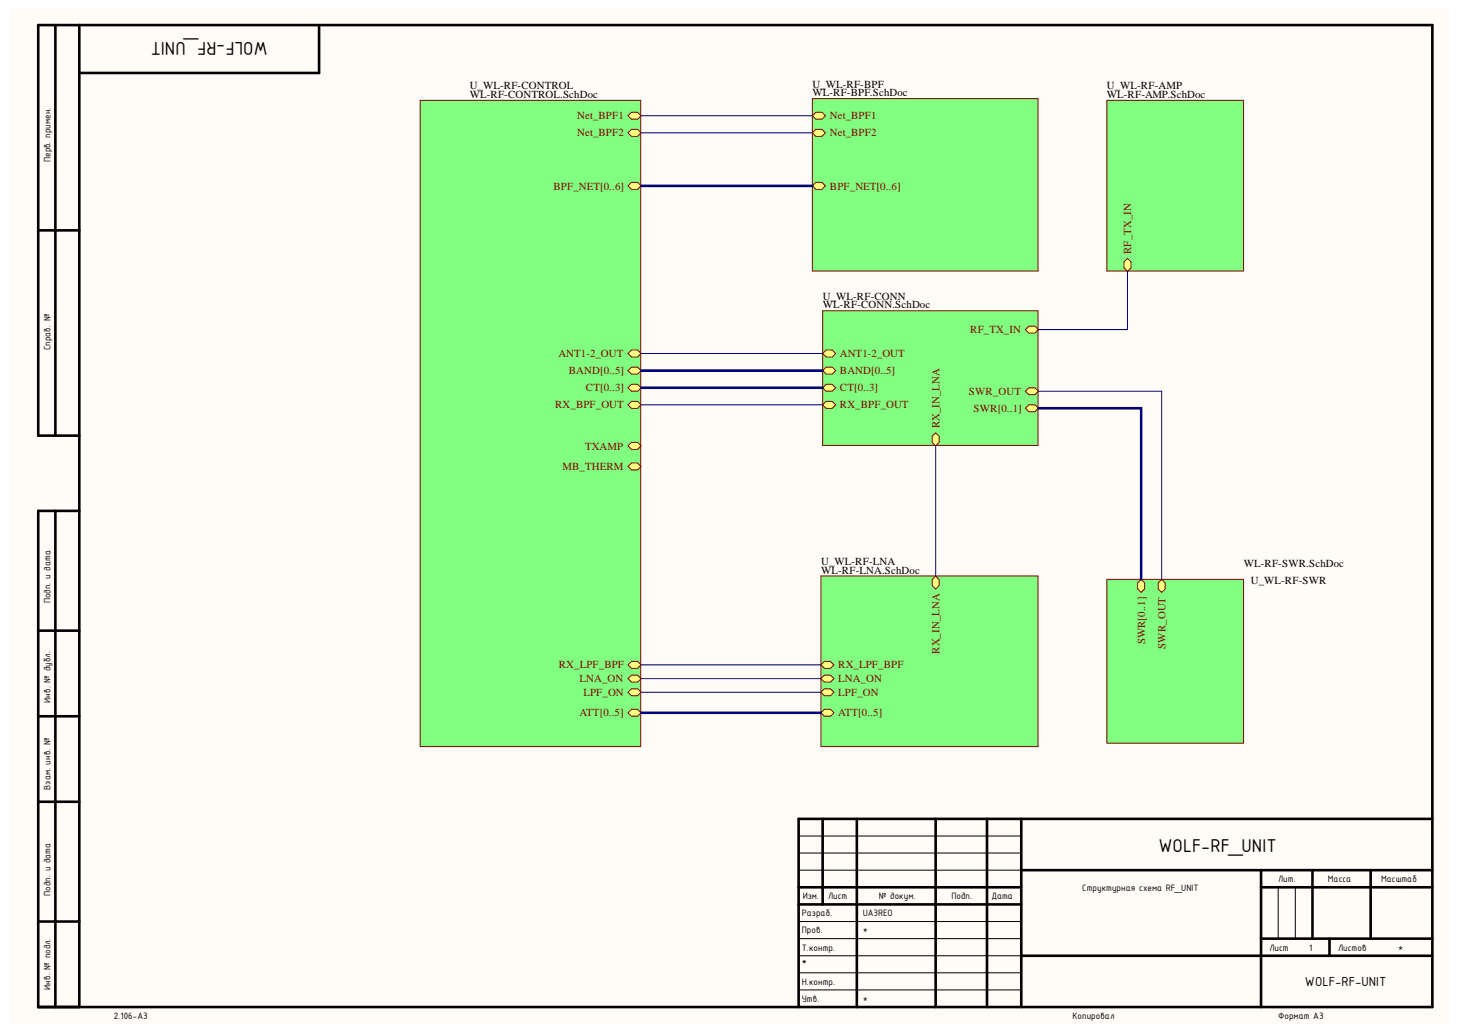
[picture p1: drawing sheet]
<svg xmlns="http://www.w3.org/2000/svg" width="297mm" height="210mm" viewBox="0 0 297 210" stroke-linecap="round" stroke-linejoin="round" font-family="sans-serif">
<path d="M2.2 1.6h292.2v206.4h-292.2z" fill="#fffcf8"/>
<g fill="none" stroke="#000" stroke-width=".53">
<path d="M11.2 5.1v83.4M16.1 5.1v199.5M64.8 5.1v9.7h-48.7M7.8 46.8h8.3M16.1 88.5h-8.3v-83.4h283.2v199.5h-283.2v-100.8h8.3M11.2 103.8v100.8M7.8 128.1h8.3M7.8 145.5h8.3M7.8 162.9h8.3M167.1 166.4v17.4M174.1 166.4v38.2M190.1 166.4v38.2"/>
<path d="M200.5 166.4v38.2M207.5 176.8h83.5M207.5 166.4v38.2M256.2 176.8v27.8M266.7 176.8v13.9M278.5 176.8v13.9M291 166.4h-128.7v38.2M7.8 187.3h8.3M162.3 180.3h45.2M162.3 183.8h45.2M207.5 194.2h83.5M256.2 180.3h34.8"/>
<path d="M256.2 190.7h34.8M270.1 190.7v3.5"/>
</g>
<path d="M162.3 176.8h45.2M162.3 173.3h45.2M162.3 169.9h45.2M162.3 197.7h45.2M162.3 194.2h45.2M162.3 190.7h45.2M162.3 187.3h45.2M259.7 180.3v10.4M263.2 180.3v10.4M162.3 201.2h45.2" fill="none" stroke="#000" stroke-width=".2"/>
<path d="M165.1 20h45.8v35.1h-45.8z" fill="#80ff80" stroke="#800000" stroke-width=".2"/>
<path d="M165.1 37.8l.7-.7h1.2l.7 .7-.7 .7h-1.2z" fill-rule="evenodd" fill="#ffff80"/>
<path d="M165.1 37.8l.7-.7h1.2l.7 .7-.7 .7h-1.2z" fill="none" stroke="#800000" stroke-width=".2"/>
<path d="M165.1 27l.7-.7h1.2l.7 .7-.7 .7h-1.2z" fill-rule="evenodd" fill="#ffff80"/>
<path d="M165.1 27l.7-.7h1.2l.7 .7-.7 .7h-1.2z" fill="none" stroke="#800000" stroke-width=".2"/>
<path d="M165.1 23.5l.7-.7h1.2l.7 .7-.7 .7h-1.2z" fill-rule="evenodd" fill="#ffff80"/>
<path d="M165.1 23.5l.7-.7h1.2l.7 .7-.7 .7h-1.2z" fill="none" stroke="#800000" stroke-width=".2"/>
<path d="M85.4 20.4h44.8v131.3h-44.8z" fill="#80ff80" stroke="#800000" stroke-width=".2"/>
<path d="M127.6 23.5l.7-.7h1.2l.7 .7-.7 .7h-1.2z" fill-rule="evenodd" fill="#ffff80"/>
<path d="M127.6 23.5l.7-.7h1.2l.7 .7-.7 .7h-1.2z" fill="none" stroke="#800000" stroke-width=".2"/>
<path d="M127.6 27l.7-.7h1.2l.7 .7-.7 .7h-1.2z" fill-rule="evenodd" fill="#ffff80"/>
<path d="M127.6 27l.7-.7h1.2l.7 .7-.7 .7h-1.2z" fill="none" stroke="#800000" stroke-width=".2"/>
<path d="M127.6 37.8l.7-.7h1.2l.7 .7-.7 .7h-1.2z" fill-rule="evenodd" fill="#ffff80"/>
<path d="M127.6 37.8l.7-.7h1.2l.7 .7-.7 .7h-1.2z" fill="none" stroke="#800000" stroke-width=".2"/>
<path d="M127.6 144.8l.7-.7h1.2l.7 .7-.7 .7h-1.2z" fill-rule="evenodd" fill="#ffff80"/>
<path d="M127.6 144.8l.7-.7h1.2l.7 .7-.7 .7h-1.2z" fill="none" stroke="#800000" stroke-width=".2"/>
<path d="M127.6 140.7l.7-.7h1.2l.7 .7-.7 .7h-1.2z" fill-rule="evenodd" fill="#ffff80"/>
<path d="M127.6 140.7l.7-.7h1.2l.7 .7-.7 .7h-1.2z" fill="none" stroke="#800000" stroke-width=".2"/>
<path d="M127.6 137.9l.7-.7h1.2l.7 .7-.7 .7h-1.2z" fill-rule="evenodd" fill="#ffff80"/>
<path d="M127.6 137.9l.7-.7h1.2l.7 .7-.7 .7h-1.2z" fill="none" stroke="#800000" stroke-width=".2"/>
<path d="M127.6 135.1l.7-.7h1.2l.7 .7-.7 .7h-1.2z" fill-rule="evenodd" fill="#ffff80"/>
<path d="M127.6 135.1l.7-.7h1.2l.7 .7-.7 .7h-1.2z" fill="none" stroke="#800000" stroke-width=".2"/>
<path d="M127.6 94.8l.7-.7h1.2l.7 .7-.7 .7h-1.2z" fill-rule="evenodd" fill="#ffff80"/>
<path d="M127.6 94.8l.7-.7h1.2l.7 .7-.7 .7h-1.2z" fill="none" stroke="#800000" stroke-width=".2"/>
<path d="M127.6 71.8l.7-.7h1.2l.7 .7-.7 .7h-1.2z" fill-rule="evenodd" fill="#ffff80"/>
<path d="M127.6 71.8l.7-.7h1.2l.7 .7-.7 .7h-1.2z" fill="none" stroke="#800000" stroke-width=".2"/>
<path d="M127.6 82.3l.7-.7h1.2l.7 .7-.7 .7h-1.2z" fill-rule="evenodd" fill="#ffff80"/>
<path d="M127.6 82.3l.7-.7h1.2l.7 .7-.7 .7h-1.2z" fill="none" stroke="#800000" stroke-width=".2"/>
<path d="M127.6 75.3l.7-.7h1.2l.7 .7-.7 .7h-1.2z" fill-rule="evenodd" fill="#ffff80"/>
<path d="M127.6 75.3l.7-.7h1.2l.7 .7-.7 .7h-1.2z" fill="none" stroke="#800000" stroke-width=".2"/>
<path d="M127.6 78.8l.7-.7h1.2l.7 .7-.7 .7h-1.2z" fill-rule="evenodd" fill="#ffff80"/>
<path d="M127.6 78.8l.7-.7h1.2l.7 .7-.7 .7h-1.2z" fill="none" stroke="#800000" stroke-width=".2"/>
<path d="M127.6 90.6l.7-.7h1.2l.7 .7-.7 .7h-1.2z" fill-rule="evenodd" fill="#ffff80"/>
<path d="M127.6 90.6l.7-.7h1.2l.7 .7-.7 .7h-1.2z" fill="none" stroke="#800000" stroke-width=".2"/>
<path d="M166.8 117h44.1v34.7h-44.1z" fill="#80ff80" stroke="#800000" stroke-width=".2"/>
<path d="M166.8 137.9l.7-.7h1.2l.7 .7-.7 .7h-1.2z" fill-rule="evenodd" fill="#ffff80"/>
<path d="M166.8 137.9l.7-.7h1.2l.7 .7-.7 .7h-1.2z" fill="none" stroke="#800000" stroke-width=".2"/>
<path d="M189.4 117.7l.7-.7 .7 .7v1.3l-.7 .7-.7-.7z" fill-rule="evenodd" fill="#ffff80"/>
<path d="M189.4 117.7l.7-.7 .7 .7v1.3l-.7 .7-.7-.7z" fill="none" stroke="#800000" stroke-width=".2"/>
<path d="M166.8 140.7l.7-.7h1.2l.7 .7-.7 .7h-1.2z" fill-rule="evenodd" fill="#ffff80"/>
<path d="M166.8 140.7l.7-.7h1.2l.7 .7-.7 .7h-1.2z" fill="none" stroke="#800000" stroke-width=".2"/>
<path d="M166.8 135.1l.7-.7h1.2l.7 .7-.7 .7h-1.2z" fill-rule="evenodd" fill="#ffff80"/>
<path d="M166.8 135.1l.7-.7h1.2l.7 .7-.7 .7h-1.2z" fill="none" stroke="#800000" stroke-width=".2"/>
<path d="M166.8 144.8l.7-.7h1.2l.7 .7-.7 .7h-1.2z" fill-rule="evenodd" fill="#ffff80"/>
<path d="M166.8 144.8l.7-.7h1.2l.7 .7-.7 .7h-1.2z" fill="none" stroke="#800000" stroke-width=".2"/>
<path d="M167.1 63.1h43.8v27.4h-43.8z" fill="#80ff80" stroke="#800000" stroke-width=".2"/>
<path d="M189.4 88.7l.7-.7 .7 .7v1.2l-.7 .7-.7-.7z" fill-rule="evenodd" fill="#ffff80"/>
<path d="M189.4 88.7l.7-.7 .7 .7v1.2l-.7 .7-.7-.7z" fill="none" stroke="#800000" stroke-width=".2"/>
<path d="M167.1 82.3l.7-.7h1.3l.7 .7-.7 .7h-1.3z" fill-rule="evenodd" fill="#ffff80"/>
<path d="M167.1 82.3l.7-.7h1.3l.7 .7-.7 .7h-1.3z" fill="none" stroke="#800000" stroke-width=".2"/>
<path d="M208.3 67l.7-.7h1.3l.7 .7-.7 .7h-1.3z" fill-rule="evenodd" fill="#ffff80"/>
<path d="M208.3 67l.7-.7h1.3l.7 .7-.7 .7h-1.3z" fill="none" stroke="#800000" stroke-width=".2"/>
<path d="M167.1 75.3l.7-.7h1.3l.7 .7-.7 .7h-1.3z" fill-rule="evenodd" fill="#ffff80"/>
<path d="M167.1 75.3l.7-.7h1.3l.7 .7-.7 .7h-1.3z" fill="none" stroke="#800000" stroke-width=".2"/>
<path d="M167.1 78.8l.7-.7h1.3l.7 .7-.7 .7h-1.3z" fill-rule="evenodd" fill="#ffff80"/>
<path d="M167.1 78.8l.7-.7h1.3l.7 .7-.7 .7h-1.3z" fill="none" stroke="#800000" stroke-width=".2"/>
<path d="M167.1 71.8l.7-.7h1.3l.7 .7-.7 .7h-1.3z" fill-rule="evenodd" fill="#ffff80"/>
<path d="M167.1 71.8l.7-.7h1.3l.7 .7-.7 .7h-1.3z" fill="none" stroke="#800000" stroke-width=".2"/>
<path d="M208.3 83l.7-.7h1.3l.7 .7-.7 .7h-1.3z" fill-rule="evenodd" fill="#ffff80"/>
<path d="M208.3 83l.7-.7h1.3l.7 .7-.7 .7h-1.3z" fill="none" stroke="#800000" stroke-width=".2"/>
<path d="M208.3 79.5l.7-.7h1.3l.7 .7-.7 .7h-1.3z" fill-rule="evenodd" fill="#ffff80"/>
<path d="M208.3 79.5l.7-.7h1.3l.7 .7-.7 .7h-1.3z" fill="none" stroke="#800000" stroke-width=".2"/>
<path d="M224.9 20.4h27.8v34.7h-27.8z" fill="#80ff80" stroke="#800000" stroke-width=".2"/>
<path d="M228.4 53.2l.7-.7 .7 .7v1.3l-.7 .7-.7-.7z" fill-rule="evenodd" fill="#ffff80"/>
<path d="M228.4 53.2l.7-.7 .7 .7v1.3l-.7 .7-.7-.7z" fill="none" stroke="#800000" stroke-width=".2"/>
<path d="M224.9 117.7h27.8v33.3h-27.8z" fill="#80ff80" stroke="#800000" stroke-width=".2"/>
<path d="M235.3 118.4l.7-.7 .7 .7v1.3l-.7 .7-.7-.7z" fill-rule="evenodd" fill="#ffff80"/>
<path d="M235.3 118.4l.7-.7 .7 .7v1.3l-.7 .7-.7-.7z" fill="none" stroke="#800000" stroke-width=".2"/>
<path d="M231.1 118.4l.8-.7 .7 .7v1.3l-.7 .7-.8-.7z" fill-rule="evenodd" fill="#ffff80"/>
<path d="M231.1 118.4l.8-.7 .7 .7v1.3l-.7 .7-.8-.7z" fill="none" stroke="#800000" stroke-width=".2"/>
<path d="M130.2 27h34.9M130.2 23.5h34.9M229.1 55.2v11.8h-18.1M130.2 71.8h36.9M211 79.5h25v38.2M130.2 82.3h36.9M190.1 90.6v26.4M130.2 137.9h36.6M130.2 135.1h36.6M130.2 140.7h36.6" fill="none" stroke="#000080" stroke-width=".2"/>
<path d="M130.2 37.8h34.9M130.2 75.3h36.9M130.2 78.8h36.9M211 83h20.9v34.7M130.2 144.8h36.6" fill="none" stroke="#000080" stroke-width=".53"/>
<g font-size="4.1">
<text x="54.4" y="8.5" transform="rotate(-180 54.4 8.5)">WOLF-RF_UNIT</text>
<text x="235.4" y="173">WOLF-RF_UNIT</text>
</g>
<text font-size="2.9" x="265.1" y="200.4">WOLF-RF-UNIT</text>
<text font-size="2.3" x="162.9" y="196.7">*</text>
<g font-size="2.2">
<text x="165.1" y="17.8">U_WL-RF-BPF</text>
<text x="95.4" y="18.2">U_WL-RF-CONTROL</text>
<text x="95.4" y="19.9">WL-RF-CONTROL.SchDoc</text>
<text x="165.1" y="19.5">WL-RF-BPF.SchDoc</text>
<text x="224.9" y="18.2">U_WL-RF-AMP</text>
<text x="224.9" y="19.9">WL-RF-AMP.SchDoc</text>
<text x="167.2" y="60.9">U_WL-RF-CONN</text>
<text x="167.2" y="62.6">WL-RF-CONN.SchDoc</text>
<text x="166.8" y="114.8">U_WL-RF-LNA</text>
<text x="166.8" y="116.6">WL-RF-LNA.SchDoc</text>
<text x="252.7" y="115.1">WL-RF-SWR.SchDoc</text>
<text x="254.1" y="118.6">U_WL-RF-SWR</text>
</g>
<g font-size="2.2" fill="#800000">
<text x="117.3" y="24.3">Net_BPF1</text>
<text x="117.3" y="27.7">Net_BPF2</text>
<text x="168.6" y="27.7">Net_BPF2</text>
<text x="168.6" y="24.3">Net_BPF1</text>
<text x="112.4" y="38.5">BPF_NET[0..6]</text>
<text x="168.6" y="38.5">BPF_NET[0..6]</text>
<text x="229.9" y="51.6" transform="rotate(-90 229.9 51.6)">RF_TX_IN</text>
<text x="197.1" y="67.7">RF_TX_IN</text>
<text x="113.4" y="72.6">ANT1-2_OUT</text>
<text x="115.6" y="76.1">BAND[0..5]</text>
<text x="170.6" y="76.1">BAND[0..5]</text>
<text x="170.6" y="72.6">ANT1-2_OUT</text>
<text x="112.8" y="83">RX_BPF_OUT</text>
<text x="119" y="79.5">CT[0..3]</text>
<text x="170.6" y="83">RX_BPF_OUT</text>
<text x="170.6" y="79.5">CT[0..3]</text>
<text x="196.9" y="80.2">SWR_OUT</text>
<text x="197.8" y="83.7">SWR[0..1]</text>
<text x="190.9" y="87.1" transform="rotate(-90 190.9 87.1)">RX_IN_LNA</text>
<text x="114.3" y="95.5">MB_THERM</text>
<text x="118.9" y="91.4">TXAMP</text>
<text x="232.6" y="130.9" transform="rotate(-90 232.6 130.9)">SWR[0..1]</text>
<text x="236.8" y="131.8" transform="rotate(-90 236.8 131.8)">SWR_OUT</text>
<text x="113.5" y="135.8">RX_LPF_BPF</text>
<text x="170.3" y="135.8">RX_LPF_BPF</text>
<text x="190.9" y="132.9" transform="rotate(-90 190.9 132.9)">RX_IN_LNA</text>
<text x="117.8" y="138.6">LNA_ON</text>
<text x="118.5" y="141.4">LPF_ON</text>
<text x="170.3" y="138.6">LNA_ON</text>
<text x="170.3" y="141.4">LPF_ON</text>
<text x="117.8" y="145.6">ATT[0..5]</text>
<text x="170.3" y="145.6">ATT[0..5]</text>
</g>
<g font-size="2">
<text x="10.2" y="32.9" transform="rotate(-90 10.2 32.9)">Перв. примен.</text>
<text x="10.2" y="71.2" transform="rotate(-90 10.2 71.2)">Справ. №</text>
<text x="10.2" y="122.6" transform="rotate(-90 10.2 122.6)">Подп. и дата</text>
<text x="10.2" y="142.8" transform="rotate(-90 10.2 142.8)">Инв. № дубл.</text>
<text x="10.2" y="160.5" transform="rotate(-90 10.2 160.5)">Взам. инв. №</text>
<text x="259.7" y="179.3">Лит.</text>
<text x="269.8" y="179.3">Масса</text>
<text x="280.6" y="179.3">Масштаб</text>
<text x="10.2" y="182.1" transform="rotate(-90 10.2 182.1)">Подп. и дата</text>
<text x="163.1" y="182.7">Изм.</text>
<text x="168.3" y="182.7">Лист</text>
<text x="178.6" y="182.7">№ докум.</text>
<text x="193.3" y="182.7">Подп.</text>
<text x="201.4" y="182.7">Дата</text>
<text x="219.9" y="181">Структурная схема RF_UNIT</text>
<text x="162.9" y="189.7">Пров.</text>
<text x="162.9" y="186.2">Разраб.</text>
<text x="175.3" y="189.7">*</text>
<text x="175.3" y="186.2">UA3REO</text>
<text x="162.9" y="193.1">Т.контр.</text>
<text x="257.9" y="193.1">Лист</text>
<text x="266" y="193.1">1</text>
<text x="271.9" y="193.1">Листов</text>
<text x="284.1" y="193.1">*</text>
<text x="10.2" y="201.1" transform="rotate(-90 10.2 201.1)">Инв. № подл.</text>
<text x="162.9" y="203.6">Утв.</text>
<text x="162.9" y="200.2">Н.контр.</text>
<text x="175.3" y="203.6">*</text>
<text x="23.1" y="207.1">2.106-A3</text>
<text x="217.9" y="207.1">Копировал</text>
<text x="259.7" y="207.1">Формат А3</text>
</g>
</svg>
